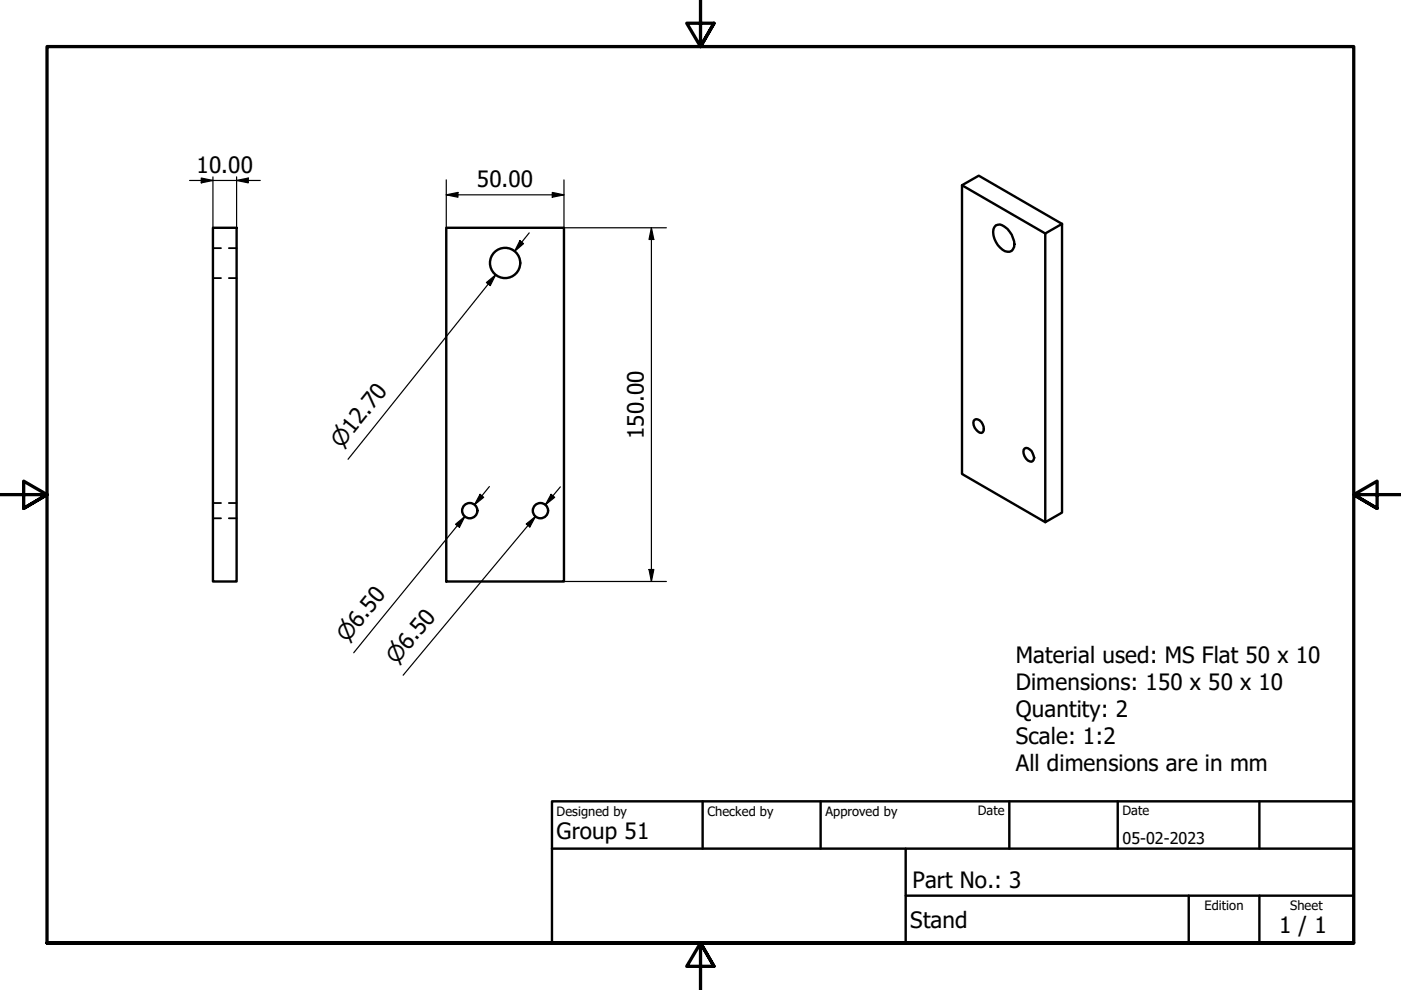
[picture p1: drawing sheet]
<svg xmlns="http://www.w3.org/2000/svg" width="297mm" height="210mm" viewBox="0 0 297 210" stroke-linecap="round" stroke-linejoin="round" font-family="sans-serif">
<!-- layer: Hidden (ISO) -->
<path d="M45.1 59h1.8M45.1 52.6h1.8M48.5 59h1.7M48.5 52.6h1.7M45.1 109.9h1.8M45.1 106.7h1.8M48.5 109.9h1.7M48.5 106.7h1.7" fill="none" stroke="#000" stroke-width=".38"/>
<!-- layer: Visible (ISO) -->
<g fill="none" stroke="#000" stroke-width=".51">
<path d="M204 39.3l17.6 10.2M45.1 48.3h5.1v75h-5.1zM94.6 48.3h25v75h-25zM211.1 47.8a2.44 2.44 0 0 1 3 1.3 3.4 3.4 0 0 1 .7 3.8 1.72 1.72 0 0 1-2.8-.4 4.2 4.2 0 0 1-1.2-4.3zM221.6 49.5l3.6-2v61.2l-3.6 2zM225.2 47.5l-17.7-10.3-3.5 2.1v61.2l17.6 10.2M206.6 89a1.53 1.53 0 0 1 1.9 1.5 .99 .99 0 0 1-.4 1.3 2 2 0 0 1-1.5-2.8zM217.2 95.1a1.64 1.64 0 0 1 1.9 1.5 .89 .89 0 0 1-.4 1.3 2 2 0 0 1-1.5-2.8z"/>
<circle cx="107.1" cy="55.8" r="3.2"/>
<circle cx="99.6" cy="108.3" r="1.62"/>
<circle cx="114.6" cy="108.3" r="1.62"/>
</g>
<!-- layer: Border (ISO) -->
<path d="M148.5 -.1v10l-2.9-5h5.8l-2.9 5 2.9-5M0 104.9h10l-5-2.9v5.8l5-2.9-5 2.9M297 104.9h-10l5-2.9v5.8l-5-2.9 5 2.9M10 199.9v-190h277v190h-277h277M151.4 204.9l-2.9-5 2.9 5h-5.8l2.9-5v10" fill="none" stroke="#000" stroke-width=".7"/>
<!-- layer: Title (ISO) -->
<path d="M117 169.9h170v30h-170zM117 179.9h170M149 169.9v10M174 169.9v10M192 179.9v20M214 169.9v10M237 169.9v10M267 169.9v10M192 189.9h95M252 189.9v10M267 189.9v10" fill="none" stroke="#000" stroke-width=".51"/>
<!-- layer: Dimension (ISO) -->
<g fill="none" stroke="#000" stroke-width=".25">
<path d="M40.2 38.3h15M42.7 37.8l2.4 .5-2.4 .5zM45.1 37.5v10.8M50.2 38.3l2.4-.5v1zM50.2 37.5v10.8M94.6 38.1v10.2M119.6 38.1v10.2h21.7M94.6 41.3l2.5-.5v1zM94.6 41.3h25M103.1 59.9l2-1.6-1.2 2.3zM110.2 51l.8 .7-1.9 1.6zM112.2 49.4l-3.1 3.9"/>
<path d="M117.1 40.8l2.5 .5-2.5 .5zM138.1 48.3l.5 2.5h-1zM138.1 48.3v75M103.6 60.2l1.5-1.9-31.3 39.1M96.6 111.2l2-1.7-1.2 2.3zM97 111.5l1.6-2-23.6 28.9M101.8 104.8l.8 .6-2 1.6zM103.8 103.2l-3.2 3.8M111.6 111.1l1.9-1.6-1.2 2.2zM112 111.4l1.5-1.9-28 33.7M116.8 104.8l.8 .6-2 1.6zM118.8 103.2l-3.2 3.8"/>
<path d="M119.6 123.3h21.7M137.6 120.7h1l-.5 2.6z"/>
</g>
<g fill="#000">
<path d="M42.7 37.8l2.4 .5-2.4 .5z" fill-rule="evenodd"/>
<path d="M50.2 38.3l2.4-.5v1z" fill-rule="evenodd"/>
<path d="M94.6 41.3l2.5-.5v1z" fill-rule="evenodd"/>
<path d="M110.2 51l.8 .7-1.9 1.6z" fill-rule="evenodd"/>
<path d="M117.1 40.8l2.5 .5-2.5 .5z" fill-rule="evenodd"/>
<path d="M138.1 48.3l.5 2.5h-1z" fill-rule="evenodd"/>
<path d="M103.1 59.9l2-1.6-1.2 2.3z" fill-rule="evenodd"/>
<path d="M96.6 111.2l2-1.7-1.2 2.3z" fill-rule="evenodd"/>
<path d="M101.8 104.8l.8 .6-2 1.6z" fill-rule="evenodd"/>
<path d="M111.6 111.1l1.9-1.6-1.2 2.2z" fill-rule="evenodd"/>
<path d="M116.8 104.8l.8 .6-2 1.6z" fill-rule="evenodd"/>
<path d="M137.6 120.7h1l-.5 2.6z" fill-rule="evenodd"/>
</g>
<g font-size="4.8">
<text x="41.7" y="36.7">10.00</text>
<text x="101.1" y="39.7">50.00</text>
<text x="136.5" y="93.1" transform="rotate(-90 136.5 93.1)">150.00</text>
<text x="215.4" y="140.5">Material used: MS Flat 50 x 10</text>
<text x="215.4" y="146.3">Dimensions: 150 x 50 x 10</text>
<text x="215.4" y="152.1">Quantity: 2</text>
<text x="215.4" y="157.8">Scale: 1:2</text>
<text x="215.4" y="163.5">All dimensions are in mm</text>
<text x="118" y="178">Group 51</text>
<text x="193.5" y="188.2">Part No.: 3</text>
<text x="193" y="196.7">Stand</text>
<text x="271.2" y="197.8">1 / 1</text>
</g>
<g font-size="4.6">
<text x="72.4" y="95.3" transform="rotate(-51 72.4 95.3)">⌀12.70</text>
<text x="73.6" y="136.3" transform="rotate(-51 73.6 136.3)">⌀6.50</text>
<text x="84.1" y="141.1" transform="rotate(-50 84.1 141.1)">⌀6.50</text>
</g>
<text font-size="3.4" x="238" y="178.9">05-02-2023</text>
<g font-size="2.7">
<text x="118" y="173">Designed by</text>
<text x="150" y="173">Checked by</text>
<text x="175" y="173">Approved by</text>
<text x="207.3" y="172.9">Date</text>
<text x="238" y="172.9">Date</text>
<text x="255.4" y="193">Edition</text>
<text x="273.6" y="193">Sheet</text>
</g>
</svg>
